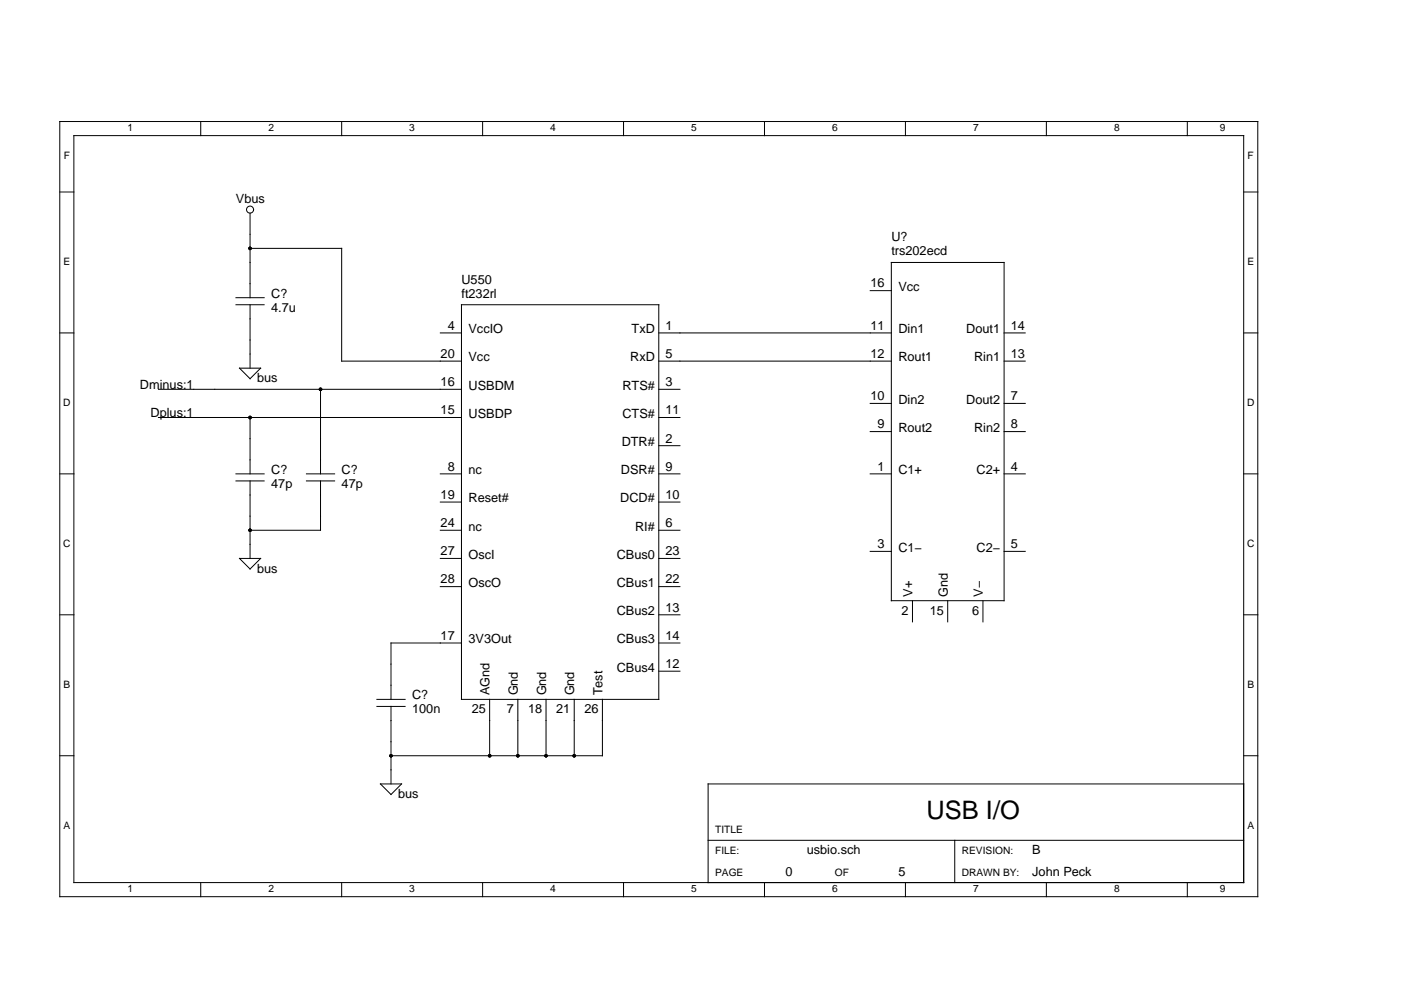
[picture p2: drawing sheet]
<svg xmlns="http://www.w3.org/2000/svg" width="297mm" height="210mm" viewBox="0 0 297 210" stroke-linecap="round" stroke-linejoin="round" font-family="sans-serif">
<g fill="none" stroke="#000" stroke-width=".21">
<path d="M12.7 25.8h254v164.3h-254zM15.7 28.8h248v158.3h-248zM42.6 25.8v3M72.4 25.8v3M102.3 25.8v3M132.2 25.8v3M162.1 25.8v3M192 25.8v3M221.9 25.8v3M251.7 25.8v3M12.7 40.7h3M53 52.7h19.4v23.9h25.4"/>
<path d="M53 45.2v17.9M189 55.6h23.9v71.8h-23.9zM263.7 40.7h3M12.7 70.6h3M50 64.6h6M50 63.1h6M50.8 78.1h4.5l-2.3 2.2zM53 64.6v13.5M93.4 70.6h4.4M97.8 64.6h41.9v83.7h-41.9zM139.7 70.6h49.3M139.7 76.6h49.3"/>
<path d="M184.5 61.6h4.5M212.9 70.6h4.5M212.9 76.6h4.5M263.7 70.6h3M33.6 82.5h64.2M33.6 88.5h64.2M53 88.5v12M68 82.5v18M139.7 82.5h4.5M139.7 88.5h4.5M139.7 94.5h4.5M184.5 85.5h4.5"/>
<path d="M184.5 91.5h4.5M212.9 85.5h4.5M212.9 91.5h4.5M12.7 100.5h3M50 100.5h6M50 102h6M50.8 118.4h4.5l-2.3 2.2zM53 102v16.4M65 100.5h5.9M65 102h5.9M68 102v10.4h-15M93.4 100.5h4.4"/>
<path d="M93.4 106.4h4.4M93.4 112.4h4.4M93.4 118.4h4.4M139.7 100.5h4.5M139.7 106.4h4.5M139.7 112.4h4.5M139.7 118.4h4.5M184.5 100.5h4.5M184.5 116.9h4.5M212.9 100.5h4.5M212.9 116.9h4.5M263.7 100.5h3"/>
<path d="M12.7 130.4h3M93.4 124.4h4.4M97.8 136.3h-14.9v12M139.7 130.4h4.5M139.7 124.4h4.5M139.7 136.3h4.5M193.5 127.4v4.4M200.9 127.4v4.4M208.4 127.4v4.4M263.7 130.4h3M79.9 148.3h6M79.9 149.8h6"/>
<path d="M82.9 149.8v16.4M103.8 148.3v11.9M109.8 148.3v11.9M115.8 148.3v11.9M121.7 148.3v11.9M127.7 148.3v11.9h-44.8M139.7 142.3h4.5M12.7 160.2h3M80.7 166.2h4.4l-2.2 2.3zM150.1 178.2h113.6M202.4 178.2v8.9M263.7 166.2h-113.6v20.9"/>
<path d="M263.7 160.2h3M42.6 187.1v3M72.4 187.1v3M102.3 187.1v3M132.2 187.1v3M162.1 187.1v3M192 187.1v3M221.9 187.1v3M251.7 187.1v3"/>
<circle cx="53" cy="44.4" r=".75"/>
</g>
<g fill="#000">
<circle cx="53" cy="52.7" r=".37"/>
<circle cx="53" cy="88.5" r=".37"/>
<circle cx="68" cy="82.5" r=".37"/>
<circle cx="53" cy="112.4" r=".37"/>
<circle cx="82.9" cy="160.2" r=".37"/>
<circle cx="103.8" cy="160.2" r=".37"/>
<circle cx="109.8" cy="160.2" r=".37"/>
<circle cx="115.8" cy="160.2" r=".37"/>
<circle cx="121.7" cy="160.2" r=".37"/>
</g>
<text font-size="5.4" x="196.5" y="173.7">USB I/O</text>
<g font-size="2.7">
<text x="50" y="42.9">Vbus</text>
<text x="189" y="51.2">U?</text>
<text x="189" y="54.2">trs202ecd</text>
<text x="57.5" y="63.1">C?</text>
<text x="97.8" y="63.1">ft232rl</text>
<text x="97.8" y="60.1">U550</text>
<text x="184.6" y="61">16</text>
<text x="190.5" y="61.7">Vcc</text>
<text x="57.5" y="66.1">4.7u</text>
<text x="94.9" y="69.9">4</text>
<text x="99.3" y="70.6">VccIO</text>
<text x="133.9" y="70.7">TxD</text>
<text x="141.1" y="69.9">1</text>
<text x="184.6" y="69.9">11</text>
<text x="190.5" y="70.7">Din1</text>
<text x="204.9" y="70.7">Dout1</text>
<text x="214.3" y="69.9">14</text>
<text x="93.4" y="75.9">20</text>
<text x="99.3" y="76.6">Vcc</text>
<text x="133.6" y="76.6">RxD</text>
<text x="141.1" y="75.9">5</text>
<text x="184.6" y="75.9">12</text>
<text x="190.5" y="76.6">Rout1</text>
<text x="206.5" y="76.6">Rin1</text>
<text x="214.3" y="75.9">13</text>
<text x="29.7" y="82.5">Dminus:1</text>
<text x="54.5" y="81">bus</text>
<text x="93.4" y="81.9">16</text>
<text x="99.3" y="82.6">USBDM</text>
<text x="132" y="82.6">RTS#</text>
<text x="141.1" y="81.9">3</text>
<text x="31.9" y="88.5">Dplus:1</text>
<text x="93.4" y="87.8">15</text>
<text x="99.3" y="88.6">USBDP</text>
<text x="132" y="88.6">CTS#</text>
<text x="141.1" y="87.8">11</text>
<text x="184.6" y="84.9">10</text>
<text x="190.5" y="85.6">Din2</text>
<text x="204.9" y="85.6">Dout2</text>
<text x="214.3" y="84.9">7</text>
<text x="131.8" y="94.6">DTR#</text>
<text x="141.1" y="93.8">2</text>
<text x="186.1" y="90.8">9</text>
<text x="190.5" y="91.6">Rout2</text>
<text x="206.5" y="91.6">Rin2</text>
<text x="214.3" y="90.8">8</text>
<text x="57.5" y="100.5">C?</text>
<text x="72.4" y="100.5">C?</text>
<text x="94.9" y="99.8">8</text>
<text x="99.3" y="100.5">nc</text>
<text x="131.7" y="100.5">DSR#</text>
<text x="141.1" y="99.8">9</text>
<text x="186.1" y="99.8">1</text>
<text x="190.5" y="100.5">C1+</text>
<text x="207" y="100.5">C2+</text>
<text x="214.3" y="99.8">4</text>
<text x="57.5" y="103.5">47p</text>
<text x="72.4" y="103.5">47p</text>
<text x="93.4" y="105.8">19</text>
<text x="99.3" y="106.5">Reset#</text>
<text x="131.5" y="106.5">DCD#</text>
<text x="141.1" y="105.8">10</text>
<text x="93.4" y="111.8">24</text>
<text x="99.3" y="112.5">nc</text>
<text x="134.7" y="112.5">RI#</text>
<text x="141.1" y="111.8">6</text>
<text x="93.4" y="117.7">27</text>
<text x="99.3" y="118.5">OscI</text>
<text x="130.8" y="118.5">CBus0</text>
<text x="141.1" y="117.7">23</text>
<text x="186.1" y="116.2">3</text>
<text x="190.5" y="117">C1−</text>
<text x="207" y="117">C2−</text>
<text x="214.3" y="116.2">5</text>
<text x="54.5" y="121.4">bus</text>
<text x="93.4" y="123.7">28</text>
<text x="99.3" y="124.5">OscO</text>
<text x="130.8" y="124.5">CBus1</text>
<text x="141.1" y="123.7">22</text>
<text x="130.8" y="130.4">CBus2</text>
<text x="141.1" y="129.7">13</text>
<text x="191.1" y="130.4">2</text>
<text x="193.5" y="126.5" transform="rotate(-90 193.5 126.5)">V+</text>
<text x="197.1" y="130.4">15</text>
<text x="200.9" y="126.5" transform="rotate(-90 200.9 126.5)">Gnd</text>
<text x="206.1" y="130.4">6</text>
<text x="208.4" y="126.5" transform="rotate(-90 208.4 126.5)">V−</text>
<text x="93.4" y="135.7">17</text>
<text x="99.3" y="136.4">3V3Out</text>
<text x="130.8" y="136.4">CBus3</text>
<text x="141.1" y="135.7">14</text>
<text x="130.8" y="142.4">CBus4</text>
<text x="141.1" y="141.6">12</text>
<text x="87.4" y="148.3">C?</text>
<text x="103.8" y="147.5" transform="rotate(-90 103.8 147.5)">AGnd</text>
<text x="109.8" y="147.5" transform="rotate(-90 109.8 147.5)">Gnd</text>
<text x="115.8" y="147.5" transform="rotate(-90 115.8 147.5)">Gnd</text>
<text x="121.7" y="147.5" transform="rotate(-90 121.7 147.5)">Gnd</text>
<text x="127.7" y="147.5" transform="rotate(-90 127.7 147.5)">Test</text>
<text x="87.4" y="151.3">100n</text>
<text x="100" y="151.3">25</text>
<text x="107.5" y="151.3">7</text>
<text x="112" y="151.3">18</text>
<text x="117.9" y="151.3">21</text>
<text x="123.9" y="151.3">26</text>
<text x="84.4" y="169.2">bus</text>
<text x="166.6" y="185.6">0</text>
<text x="171.1" y="181.2">usbio.sch</text>
<text x="190.5" y="185.6">5</text>
<text x="218.9" y="185.6">John Peck</text>
<text x="218.9" y="181.2">B</text>
</g>
<g font-size="2.2">
<text x="27" y="27.8">1</text>
<text x="56.9" y="27.8">2</text>
<text x="86.8" y="27.8">3</text>
<text x="116.7" y="27.8">4</text>
<text x="146.5" y="27.8">5</text>
<text x="176.4" y="27.8">6</text>
<text x="206.3" y="27.8">7</text>
<text x="236.2" y="27.8">8</text>
<text x="258.6" y="27.8">9</text>
<text x="13.5" y="33.8">F</text>
<text x="264.5" y="33.8">F</text>
<text x="13.4" y="56.2">E</text>
<text x="264.5" y="56.2">E</text>
<text x="13.4" y="86.1">D</text>
<text x="264.4" y="86.1">D</text>
<text x="13.4" y="116">C</text>
<text x="264.4" y="116">C</text>
<text x="13.4" y="145.9">B</text>
<text x="264.5" y="145.9">B</text>
<text x="13.4" y="175.7">A</text>
<text x="151.6" y="176.7">TITLE</text>
<text x="264.5" y="175.7">A</text>
<text x="151.6" y="181.2">FILE:</text>
<text x="151.6" y="185.6">PAGE</text>
<text x="177" y="185.6">OF</text>
<text x="203.9" y="181.2">REVISION:</text>
<text x="203.9" y="185.6">DRAWN BY:</text>
<text x="27" y="189.2">1</text>
<text x="56.9" y="189.2">2</text>
<text x="86.8" y="189.2">3</text>
<text x="116.7" y="189.2">4</text>
<text x="146.5" y="189.2">5</text>
<text x="176.4" y="189.2">6</text>
<text x="206.3" y="189.2">7</text>
<text x="236.2" y="189.2">8</text>
<text x="258.6" y="189.2">9</text>
</g>
</svg>
